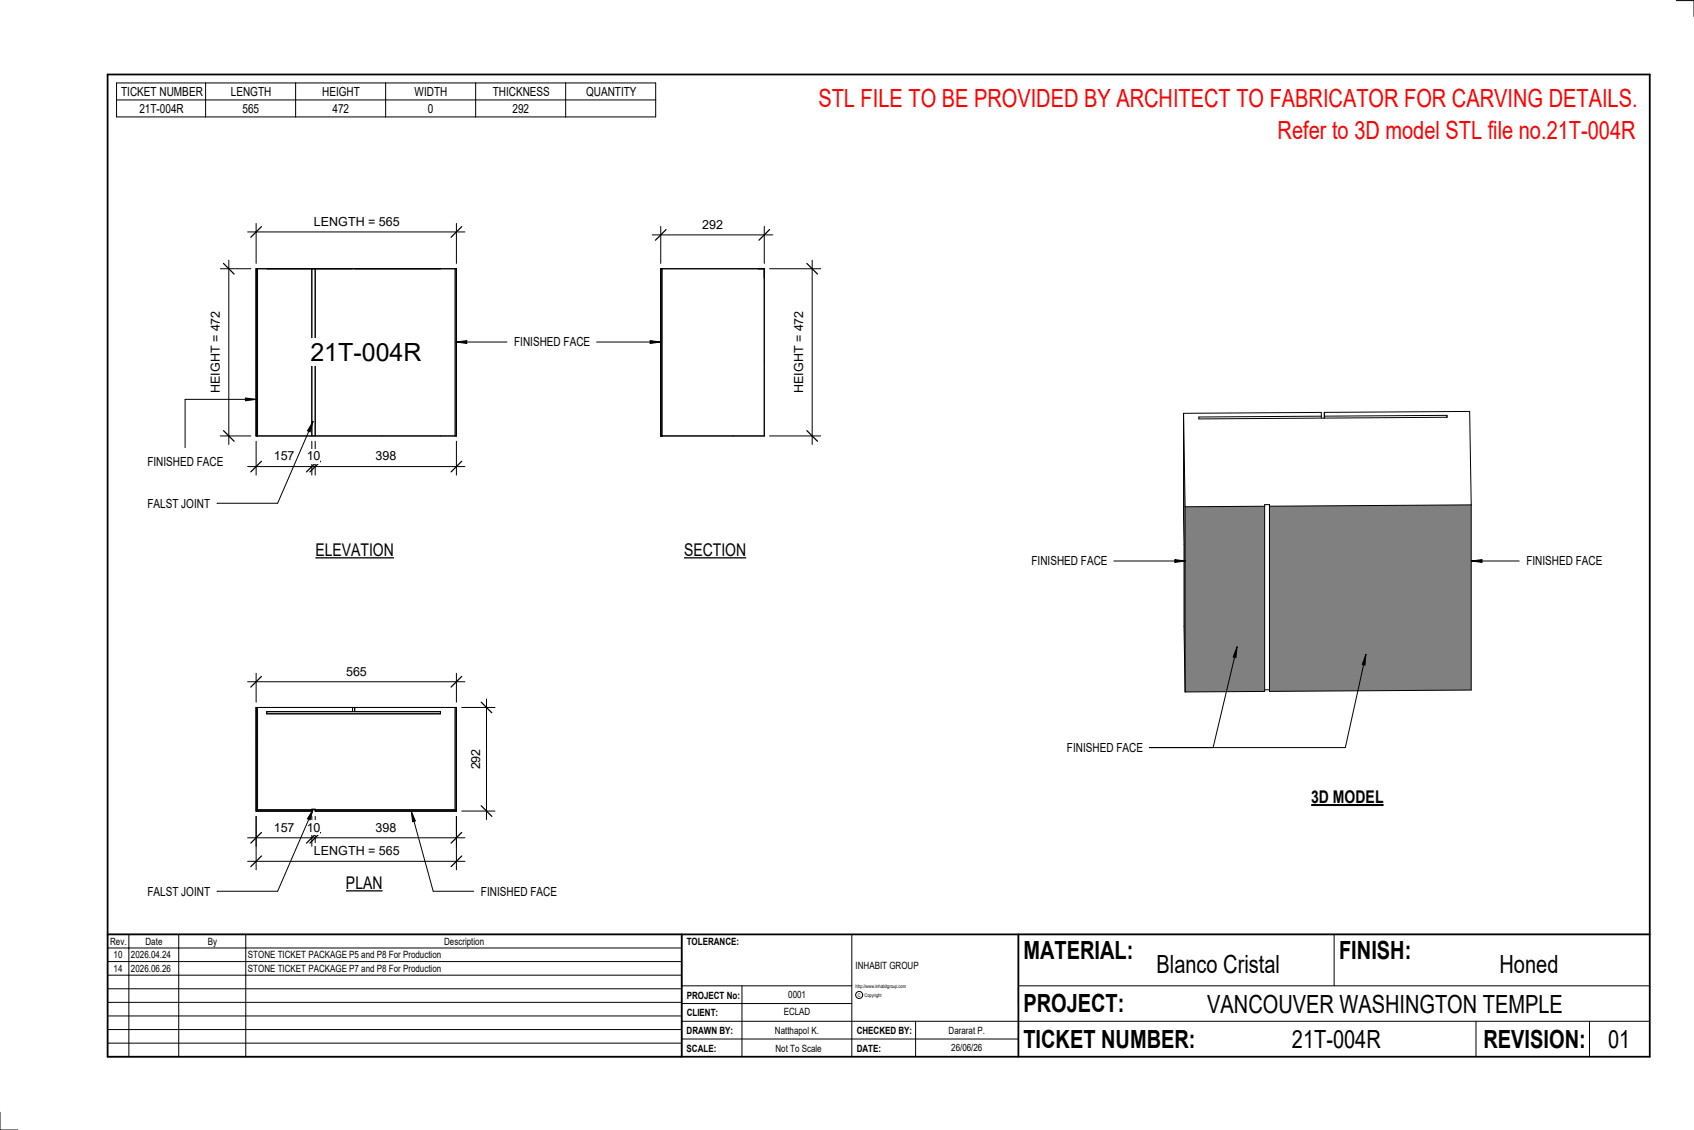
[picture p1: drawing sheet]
<svg xmlns="http://www.w3.org/2000/svg" width="914mm" height="610mm" viewBox="0 0 914 610" stroke-linecap="round" stroke-linejoin="round" font-family="sans-serif">
<g fill="#808080">
<path d="M639 223l1 50v100z"/>
<path d="M640 273h43v100h-43z"/>
<path d="M685 273l109-1v100l-109 1z"/>
</g>
<g fill="none" stroke="#000" stroke-width=".54">
<path d="M639 223l1 50M639 223l74-1v3M639 223l1 150M713 225v1M715 222h78l1 50M715 222v3l66-1v1l-134 1v-1h66M715 222v4M640 273v100M683 273h-43M683 273v100h-43M685 272h-2v1M685 272v1l109-1"/>
<path d="M685 272v101M794 272v100l-109 1M683 372h2v1"/>
</g>
<g fill="#7c7c7c">
<path d="M138 145h1v90h-1z"/>
<path d="M246 145v90z"/>
</g>
<path d="M138 145h108v90h-108zM139 145v90M168 145v90M170 145v90M246 145v90" fill="none" stroke="#000" stroke-width=".54"/>
<path d="M357 145v90z" fill="#7c7c7c"/>
<path d="M357 145h56v90h-56zM357 145v90" fill="none" stroke="#000" stroke-width=".54"/>
<path d="M170 437v1h76v-56v55zM138 382v56h30v-1h-29v-55z" fill="#7c7c7c"/>
<path d="M138 382h108v56h-76v-1h-2v1h-30zM139 382v55h29M144 384h94v1h-94zM190 382v2M191 382v2M246 382v55h-76" fill="none" stroke="#000" stroke-width=".54"/>
<path d="M168 183h60v15h-60z" fill="#fff"/>
<path d="M138 238v18M168 238v18M170 238v18M246 238v18M134 252h117" fill="none" stroke="#000" stroke-width=".54"/>
<path d="M141 249l-6 6M171 249l-6 6M173 249l-6 6M249 249l-6 6" fill="none" stroke="#000" stroke-width=".67"/>
<g fill="#fff">
<path d="M148 242h11v8h-11z"/>
<path d="M166 242h7v8h-7z"/>
<path d="M203 242h11v8h-11z"/>
</g>
<path d="M119 145h16M124 140v100M119 235h16" fill="none" stroke="#000" stroke-width=".54"/>
<path d="M121 142l5 6M121 232l5 6" fill="none" stroke="#000" stroke-width=".67"/>
<path d="M113 168h7v44h-7z" fill="#fff"/>
<path d="M134 125h117M138 121v21M246 121v21" fill="none" stroke="#000" stroke-width=".54"/>
<path d="M141 122l-6 6M249 122l-6 6" fill="none" stroke="#000" stroke-width=".67"/>
<path d="M169 116h46v7h-46z" fill="#fff"/>
<path d="M352 127h65M357 122v20M413 122v20" fill="none" stroke="#000" stroke-width=".54"/>
<path d="M360 124l-6 6M415 124l-5 6" fill="none" stroke="#000" stroke-width=".67"/>
<path d="M379 117h11v8h-11z" fill="#fff"/>
<path d="M415 145h28M438 140v100M415 235h28" fill="none" stroke="#000" stroke-width=".54"/>
<path d="M436 142l5 6M436 232l5 6" fill="none" stroke="#000" stroke-width=".67"/>
<path d="M428 168h7v44h-7z" fill="#fff"/>
<path d="M134 368h117M138 363v16M246 363v16" fill="none" stroke="#000" stroke-width=".54"/>
<path d="M141 365l-6 6M249 365l-6 6" fill="none" stroke="#000" stroke-width=".67"/>
<path d="M187 358h11v8h-11z" fill="#fff"/>
<path d="M134 452h117M138 440v17M168 440v17M170 440v17M246 440v17" fill="none" stroke="#000" stroke-width=".54"/>
<path d="M141 449l-6 6M171 449l-6 6M173 449l-6 6M249 449l-6 6" fill="none" stroke="#000" stroke-width=".67"/>
<g fill="#fff">
<path d="M148 443h11v7h-11z"/>
<path d="M166 443h7v7h-7z"/>
<path d="M203 443h11v7h-11z"/>
</g>
<path d="M138 440v29M246 440v29M134 465h117" fill="none" stroke="#000" stroke-width=".54"/>
<path d="M141 462l-6 6M249 462l-6 6" fill="none" stroke="#000" stroke-width=".67"/>
<path d="M169 455h46v8h-46z" fill="#fff"/>
<path d="M263 377v65M249 382h18M249 438h18" fill="none" stroke="#000" stroke-width=".54"/>
<path d="M260 379l5 6M260 435l5 5" fill="none" stroke="#000" stroke-width=".67"/>
<path d="M253 404h8v11h-8z" fill="#fff"/>
<g fill="none" stroke="#000" stroke-width=".54">
<path d="M905 0h9v9M460 504v66M720 504v28M891 504h-341v37M368 532h92M401 532v38M550 532h341M368 551h523M368 541h92M494 551v19M797 551v19M858 551v19"/>
<path d="M368 561h182M0 600v10h10"/>
<circle cx="464" cy="537" r="1.9"/>
</g>
<path d="M58 40h833v530h-833zM58 504h833M368 504v66M550 504v66" fill="none" stroke="#000" stroke-width=".96"/>
<g fill="#fff">
<path d="M652 534h192v15h-192z"/>
<path d="M513 562h17v6h-17z"/>
<path d="M425 533h10v6h-10z"/>
<path d="M423 543h15v6h-15z"/>
<path d="M418 553h24v6h-24z"/>
<path d="M624 513h68v15h-68z"/>
<path d="M809 513h33v15h-33z"/>
<path d="M512 553h20v6h-20z"/>
<path d="M697 553h49v15h-49z"/>
<path d="M442 45h443v16h-443z"/>
<path d="M868 553h12v15h-12z"/>
<path d="M61 512h5v6h-5z"/>
<path d="M61 520h5v6h-5z"/>
</g>
<path d="M58 504h310v66h-310zM58 519h310M58 511h310M70 504v66M96 504v66M133 504v66M58 533h310M58 526h310M58 555h310M58 548h310M58 541h310M58 563h310" fill="none" stroke="#000" stroke-width=".54"/>
<path d="M187 471h20v11h-20z" fill="#fff"/>
<path d="M187 481h20" fill="none" stroke="#000" stroke-width=".69" stroke-linecap="butt"/>
<path d="M708 424h39v12h-39z" fill="#fff"/>
<path d="M708 434h39" fill="none" stroke="#000" stroke-width="1.1" stroke-linecap="butt"/>
<path d="M690 63h195v15h-195z" fill="#fff"/>
<path d="M246 185l6-1v1zM351 184l6 1h-6z" fill="#000"/>
<path d="M246 185l6-1v1zM246 185h28M322 185h35M351 184l6 1h-6z" fill="none" stroke="#000" stroke-width=".54"/>
<path d="M278 181h40v7h-40z" fill="#fff"/>
<path d="M668 349l-1 6-1-1zM668 349l-13 54M737 353v6l-2-1zM737 353l-11 50h-106" fill="none" stroke="#000" stroke-width=".54"/>
<path d="M668 349l-1 6-1-1zM737 353v6l-2-1z" fill="#000"/>
<path d="M576 400h40v7h-40z" fill="#fff"/>
<path d="M132 215h6l-6 1z" fill="#000"/>
<path d="M132 215h6l-6 1zM138 215h-38v27" fill="none" stroke="#000" stroke-width=".54"/>
<path d="M80 245h40v8h-40z" fill="#fff"/>
<path d="M634 302l6 1h-6z" fill="#000"/>
<path d="M601 303h39M634 302l6 1h-6z" fill="none" stroke="#000" stroke-width=".54"/>
<path d="M557 299h40v8h-40z" fill="#fff"/>
<path d="M794 303l6-1v1z" fill="#000"/>
<path d="M794 303l6-1v1zM794 303h26" fill="none" stroke="#000" stroke-width=".54"/>
<g fill="#fff">
<path d="M824 299h41v8h-41z"/>
<path d="M170 291h43v11h-43z"/>
</g>
<path d="M170 301h43" fill="none" stroke="#000" stroke-width=".69" stroke-linecap="butt"/>
<path d="M369 291h34v11h-34z" fill="#fff"/>
<path d="M369 301h34" fill="none" stroke="#000" stroke-width=".69" stroke-linecap="butt"/>
<path d="M63 45h291v18h-291zM63 54h291M111 45v18M160 45v18M208 45v18M257 45v18M305 45v18M222 438l2 5h-1zM222 438l12 43h22" fill="none" stroke="#000" stroke-width=".54"/>
<path d="M222 438l2 5h-1z" fill="#000"/>
<path d="M260 477h40v8h-40z" fill="#fff"/>
<path d="M169 437l-2 5h-1zM169 437l-19 44h-33" fill="none" stroke="#000" stroke-width=".54"/>
<path d="M169 437l-2 5h-1z" fill="#000"/>
<path d="M80 477h33v8h-33z" fill="#fff"/>
<path d="M169 227l-2 6-1-1zM169 227l-19 44h-33" fill="none" stroke="#000" stroke-width=".54"/>
<path d="M169 227l-2 6-1-1z" fill="#000"/>
<path d="M80 268h33v7h-33z" fill="#fff"/>
<g font-size="13.5" fill="#f00">
<text x="442" y="58">STL FILE TO BE PROVIDED BY ARCHITECT TO FABRICATOR FOR CARVING DETAILS.</text>
<text x="690" y="75">Refer to 3D model STL file no.21T-004R</text>
</g>
<g font-size="13.5">
<text x="168" y="195">21T-004R</text>
<text x="552" y="517">MATERIAL:</text>
<text x="723" y="517">FINISH:</text>
<text x="624" y="525">Blanco Cristal</text>
<text x="809" y="525">Honed</text>
<text x="552" y="546">PROJECT:</text>
<text x="652" y="546">VANCOUVER WASHINGTON TEMPLE</text>
<text x="552" y="565">TICKET NUMBER:</text>
<text x="697" y="565">21T-004R</text>
<text x="801" y="565">REVISION:</text>
<text x="868" y="565">01</text>
</g>
<g font-size="9.4">
<text x="170" y="300">ELEVATION</text>
<text x="369" y="300">SECTION</text>
<text x="708" y="433">3D MODEL</text>
<text x="187" y="480">PLAN</text>
</g>
<g font-size="6.7">
<text x="65" y="52">TICKET NUMBER</text>
<text x="125" y="52">LENGTH</text>
<text x="174" y="52">HEIGHT</text>
<text x="224" y="52">WIDTH</text>
<text x="266" y="52">THICKNESS</text>
<text x="316" y="52">QUANTITY</text>
<text x="75" y="61">21T-004R</text>
<text x="131" y="61">565</text>
<text x="179" y="61">472</text>
<text x="231" y="61">0</text>
<text x="277" y="61">292</text>
<text x="169" y="122">LENGTH = 565</text>
<text x="379" y="123">292</text>
<text x="278" y="187">FINISHED FACE</text>
<text x="119" y="212" transform="rotate(-90 119 212)">HEIGHT = 472</text>
<text x="434" y="212" transform="rotate(-90 434 212)">HEIGHT = 472</text>
<text x="80" y="251">FINISHED FACE</text>
<text x="148" y="248">157</text>
<text x="166" y="248">10</text>
<text x="203" y="248">398</text>
<text x="80" y="274">FALST JOINT</text>
<text x="557" y="305">FINISHED FACE</text>
<text x="824" y="305">FINISHED FACE</text>
<text x="187" y="364">565</text>
<text x="576" y="406">FINISHED FACE</text>
<text x="259" y="415" transform="rotate(-90 259 415)">292</text>
<text x="148" y="449">157</text>
<text x="166" y="449">10</text>
<text x="203" y="449">398</text>
<text x="169" y="461">LENGTH = 565</text>
<text x="80" y="483">FALST JOINT</text>
<text x="260" y="483">FINISHED FACE</text>
</g>
<g font-size="5.4">
<text x="59" y="510">Rev.</text>
<text x="79" y="510">Date</text>
<text x="112" y="510">By</text>
<text x="240" y="510">Description</text>
<text x="371" y="510">TOLERANCE:</text>
<text x="61" y="517">10</text>
<text x="71" y="517">2026.04.24</text>
<text x="134" y="517">STONE TICKET PACKAGE P5 and P8 For Production</text>
<text x="61" y="525">14</text>
<text x="71" y="524">2026.06.26</text>
<text x="134" y="524">STONE TICKET PACKAGE P7 and P8 For Production</text>
<text x="462" y="523">INHABIT GROUP</text>
<text x="371" y="539">PROJECT No:</text>
<text x="425" y="538">0001</text>
<text x="371" y="548">CLIENT:</text>
<text x="423" y="548">ECLAD</text>
<text x="371" y="558">DRAWN BY:</text>
<text x="418" y="558">Natthapol K.</text>
<text x="462" y="558">CHECKED BY:</text>
<text x="512" y="558">Dararat P.</text>
<text x="371" y="567">SCALE:</text>
<text x="419" y="567">Not To Scale</text>
<text x="462" y="567">DATE:</text>
<text x="513" y="567">26/06/26</text>
</g>
<g font-size="2.7">
<text x="462" y="533">http://www.inhabitgroup.com</text>
<text x="463" y="538">C</text>
<text x="467" y="538">Copyright</text>
</g>
</svg>
